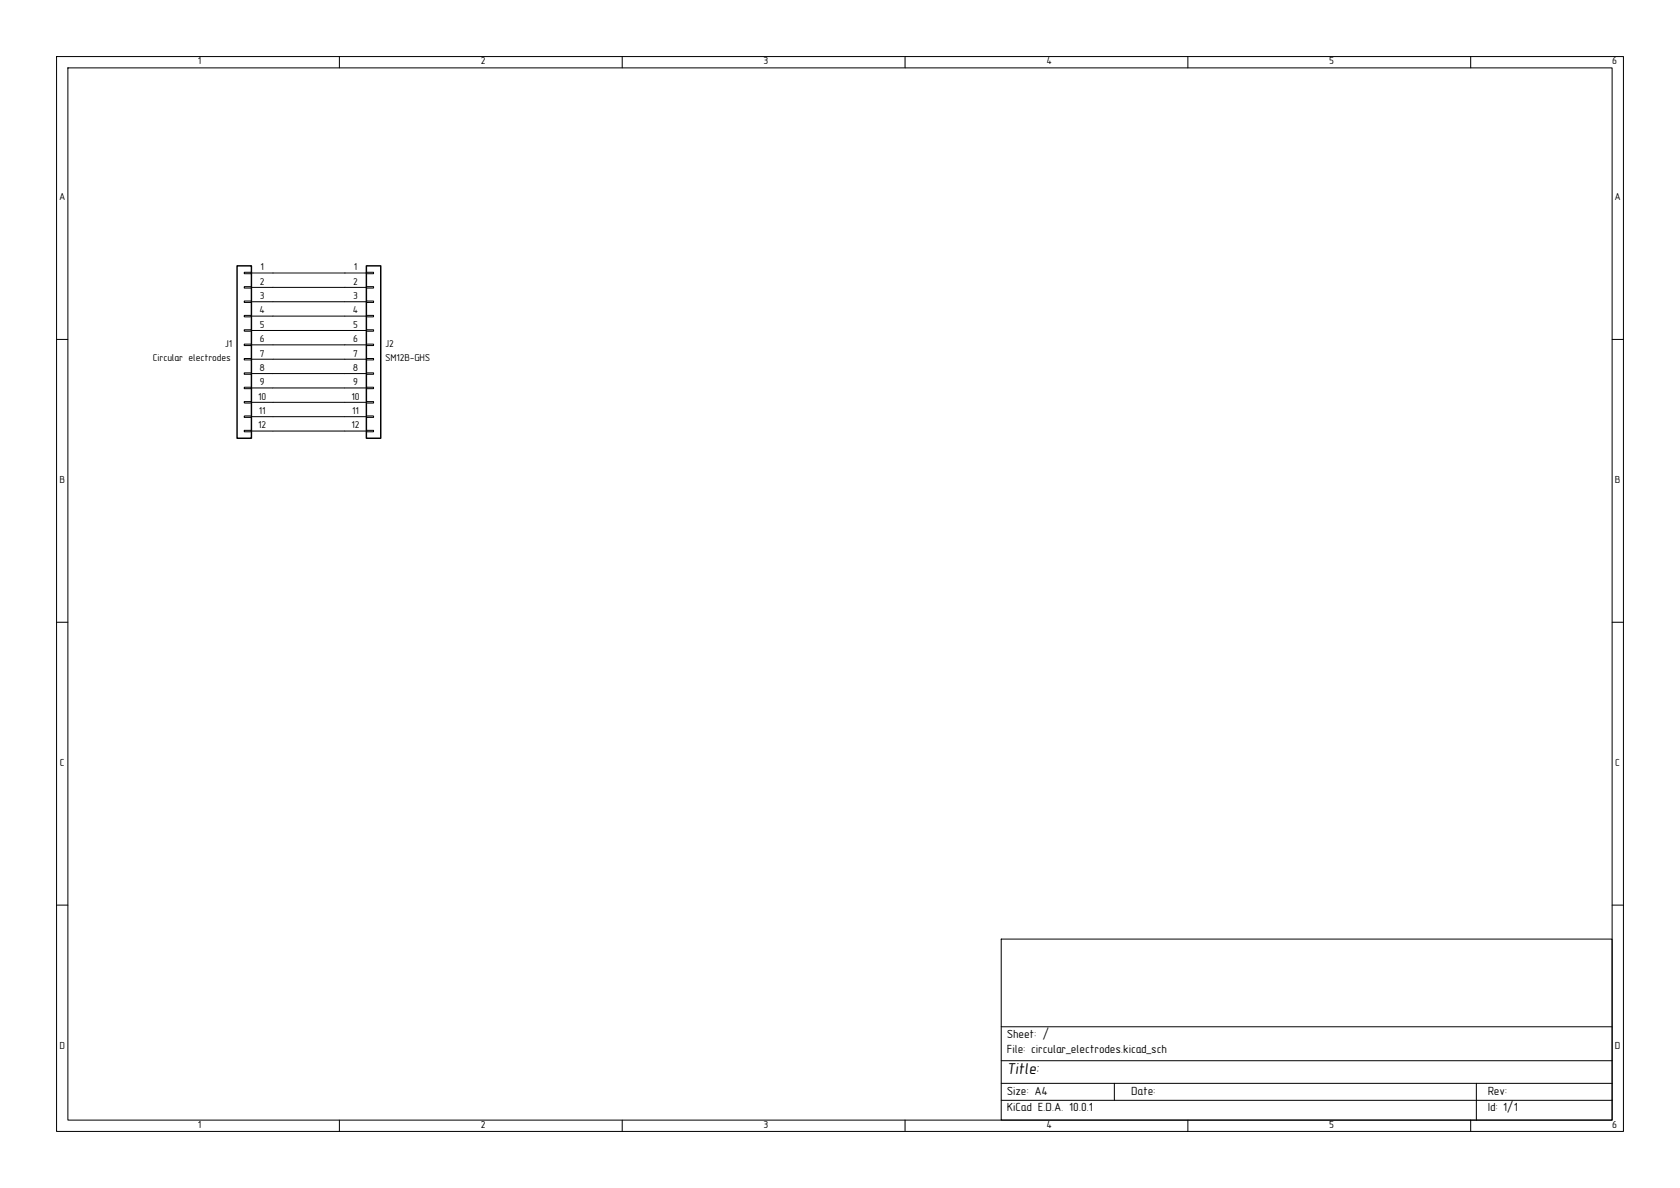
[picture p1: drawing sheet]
(kicad_sch
 (version 20260306)
 (generator "eeschema")
 (generator_version "10.0")
 (paper "A4")
 (lib_symbols
  (symbol "Connector_Generic:Conn_01x12"
   (pin_names
    (offset 1.016) (hide yes)) (exclude_from_sim no) (in_bom yes) (on_board yes)
   (in_pos_files yes)
   (duplicate_pin_numbers_are_jumpers no)
   (property "Reference" "J" (at 0 15.24 0) (show_name no) (do_not_autoplace no) (effects (font (size 1.27 1.27))))
   (property "Value" "Conn_01x12" (at 0 -17.78 0) (show_name no) (do_not_autoplace no) (effects (font (size 1.27 1.27))))
   (property "Footprint" "" (at 0 0 0) (show_name no) (do_not_autoplace no) (hide yes) (effects (font (size 1.27 1.27))))
   (property "Datasheet" "" (at 0 0 0) (show_name no) (do_not_autoplace no) (hide yes) (effects (font (size 1.27 1.27))))
   (property "Description" "Generic connector, single row, 01x12, script generated (kicad-library-utils/schlib/autogen/connector/)" (at 0 0 0) (show_name no) (do_not_autoplace no) (hide yes) (effects (font (size 1.27 1.27))))
   (symbol "Conn_01x12_1_1"
    (rectangle (start -1.27 13.97) (end 1.27 -16.51) (stroke (width 0.254) (type default)) (fill (type background)))
    (rectangle (start -1.27 12.827) (end 0 12.573) (stroke (width 0.1524) (type default)) (fill (type none)))
    (rectangle (start -1.27 10.287) (end 0 10.033) (stroke (width 0.1524) (type default)) (fill (type none)))
    (rectangle (start -1.27 7.747) (end 0 7.493) (stroke (width 0.1524) (type default)) (fill (type none)))
    (rectangle (start -1.27 5.207) (end 0 4.953) (stroke (width 0.1524) (type default)) (fill (type none)))
    (rectangle (start -1.27 2.667) (end 0 2.413) (stroke (width 0.1524) (type default)) (fill (type none)))
    (rectangle (start -1.27 0.127) (end 0 -0.127) (stroke (width 0.1524) (type default)) (fill (type none)))
    (rectangle (start -1.27 -2.413) (end 0 -2.667) (stroke (width 0.1524) (type default)) (fill (type none)))
    (rectangle (start -1.27 -4.953) (end 0 -5.207) (stroke (width 0.1524) (type default)) (fill (type none)))
    (rectangle (start -1.27 -7.493) (end 0 -7.747) (stroke (width 0.1524) (type default)) (fill (type none)))
    (rectangle (start -1.27 -10.033) (end 0 -10.287) (stroke (width 0.1524) (type default)) (fill (type none)))
    (rectangle (start -1.27 -12.573) (end 0 -12.827) (stroke (width 0.1524) (type default)) (fill (type none)))
    (rectangle (start -1.27 -15.113) (end 0 -15.367) (stroke (width 0.1524) (type default)) (fill (type none)))
    (pin passive line (at -5.08 12.7 0) (length 3.81) (name "Pin_1" (effects (font (size 1.27 1.27)))) (number "1" (effects (font (size 1.27 1.27)))))
    (pin passive line (at -5.08 10.16 0) (length 3.81) (name "Pin_2" (effects (font (size 1.27 1.27)))) (number "2" (effects (font (size 1.27 1.27)))))
    (pin passive line (at -5.08 7.62 0) (length 3.81) (name "Pin_3" (effects (font (size 1.27 1.27)))) (number "3" (effects (font (size 1.27 1.27)))))
    (pin passive line (at -5.08 5.08 0) (length 3.81) (name "Pin_4" (effects (font (size 1.27 1.27)))) (number "4" (effects (font (size 1.27 1.27)))))
    (pin passive line (at -5.08 2.54 0) (length 3.81) (name "Pin_5" (effects (font (size 1.27 1.27)))) (number "5" (effects (font (size 1.27 1.27)))))
    (pin passive line (at -5.08 0 0) (length 3.81) (name "Pin_6" (effects (font (size 1.27 1.27)))) (number "6" (effects (font (size 1.27 1.27)))))
    (pin passive line (at -5.08 -2.54 0) (length 3.81) (name "Pin_7" (effects (font (size 1.27 1.27)))) (number "7" (effects (font (size 1.27 1.27)))))
    (pin passive line (at -5.08 -5.08 0) (length 3.81) (name "Pin_8" (effects (font (size 1.27 1.27)))) (number "8" (effects (font (size 1.27 1.27)))))
    (pin passive line (at -5.08 -7.62 0) (length 3.81) (name "Pin_9" (effects (font (size 1.27 1.27)))) (number "9" (effects (font (size 1.27 1.27)))))
    (pin passive line (at -5.08 -10.16 0) (length 3.81) (name "Pin_10" (effects (font (size 1.27 1.27)))) (number "10" (effects (font (size 1.27 1.27)))))
    (pin passive line (at -5.08 -12.7 0) (length 3.81) (name "Pin_11" (effects (font (size 1.27 1.27)))) (number "11" (effects (font (size 1.27 1.27)))))
    (pin passive line (at -5.08 -15.24 0) (length 3.81) (name "Pin_12" (effects (font (size 1.27 1.27)))) (number "12" (effects (font (size 1.27 1.27))))))
   (embedded_fonts no)))
 (wire
  (pts (xy 60.96 50.8) (xy 48.26 50.8))
  (stroke (width 0) (type default)))
 (wire
  (pts (xy 60.96 71.12) (xy 48.26 71.12))
  (stroke (width 0) (type default)))
 (wire
  (pts (xy 60.96 48.26) (xy 48.26 48.26))
  (stroke (width 0) (type default)))
 (wire
  (pts (xy 60.96 66.04) (xy 48.26 66.04))
  (stroke (width 0) (type default)))
 (wire
  (pts (xy 60.96 63.5) (xy 48.26 63.5))
  (stroke (width 0) (type default)))
 (wire
  (pts (xy 60.96 55.88) (xy 48.26 55.88))
  (stroke (width 0) (type default)))
 (wire
  (pts (xy 60.96 68.58) (xy 48.26 68.58))
  (stroke (width 0) (type default)))
 (wire
  (pts (xy 60.96 73.66) (xy 48.26 73.66))
  (stroke (width 0) (type default)))
 (wire
  (pts (xy 60.96 58.42) (xy 48.26 58.42))
  (stroke (width 0) (type default)))
 (wire
  (pts (xy 60.96 60.96) (xy 48.26 60.96))
  (stroke (width 0) (type default)))
 (wire
  (pts (xy 60.96 76.2) (xy 48.26 76.2))
  (stroke (width 0) (type default)))
 (wire
  (pts (xy 60.96 53.34) (xy 48.26 53.34))
  (stroke (width 0) (type default)))
 (symbol
  (lib_id "Connector_Generic:Conn_01x12")
  (at 66.04 60.96 0)
  (unit 1)
  (body_style 1)
  (exclude_from_sim no)
  (in_bom yes)
  (on_board yes)
  (in_pos_files yes)
  (dnp no)
  (property "Reference" "J2" (at 68.12 60.9599 0) (show_name no) (do_not_autoplace no) (effects (font (size 1.27 1.27)) (justify left)))
  (property "Value" "SM12B-GHS" (at 68.12 63.4999 0) (show_name no) (do_not_autoplace no) (effects (font (size 1.27 1.27)) (justify left)))
  (property "Footprint" "Connector_JST:JST_GH_SM12B-GHS-TB_1x12-1MP_P1.25mm_Horizontal" (at 66.04 60.96 0) (hide yes) (show_name no) (do_not_autoplace no) (effects (font (size 1.27 1.27))))
  (property "Datasheet" "" (at 66.04 60.96 0) (hide yes) (show_name no) (do_not_autoplace no) (effects (font (size 1.27 1.27))))
  (property "Description" "Generic connector, single row, 01x12, script generated (kicad-library-utils/schlib/autogen/connector/)" (at 66.04 60.96 0) (hide yes) (show_name no) (do_not_autoplace no) (effects (font (size 1.27 1.27))))
  (pin "1")
  (pin "5")
  (pin "9")
  (pin "4")
  (pin "12")
  (pin "3")
  (pin "2")
  (pin "8")
  (pin "7")
  (pin "10")
  (pin "11")
  (pin "6"))
 (symbol
  (lib_id "Connector_Generic:Conn_01x12")
  (at 43.18 60.96 0)
  (mirror y)
  (unit 1)
  (body_style 1)
  (exclude_from_sim no)
  (in_bom yes)
  (on_board yes)
  (in_pos_files yes)
  (dnp no)
  (property "Reference" "J1" (at 41.1 60.9599 0) (show_name no) (do_not_autoplace no) (effects (font (size 1.27 1.27)) (justify left)))
  (property "Value" "Circular electrodes" (at 41.1 63.4999 0) (show_name no) (do_not_autoplace no) (effects (font (size 1.27 1.27)) (justify left)))
  (property "Footprint" "my_lib:Circular_electrodes" (at 43.18 60.96 0) (hide yes) (show_name no) (do_not_autoplace no) (effects (font (size 1.27 1.27))))
  (property "Datasheet" "" (at 43.18 60.96 0) (hide yes) (show_name no) (do_not_autoplace no) (effects (font (size 1.27 1.27))))
  (property "Description" "Generic connector, single row, 01x12, script generated (kicad-library-utils/schlib/autogen/connector/)" (at 43.18 60.96 0) (hide yes) (show_name no) (do_not_autoplace no) (effects (font (size 1.27 1.27))))
  (pin "1")
  (pin "5")
  (pin "9")
  (pin "4")
  (pin "12")
  (pin "3")
  (pin "2")
  (pin "8")
  (pin "7")
  (pin "10")
  (pin "11")
  (pin "6"))
 (sheet_instances
  (path ""
   (page "1")))
 (embedded_fonts no))
